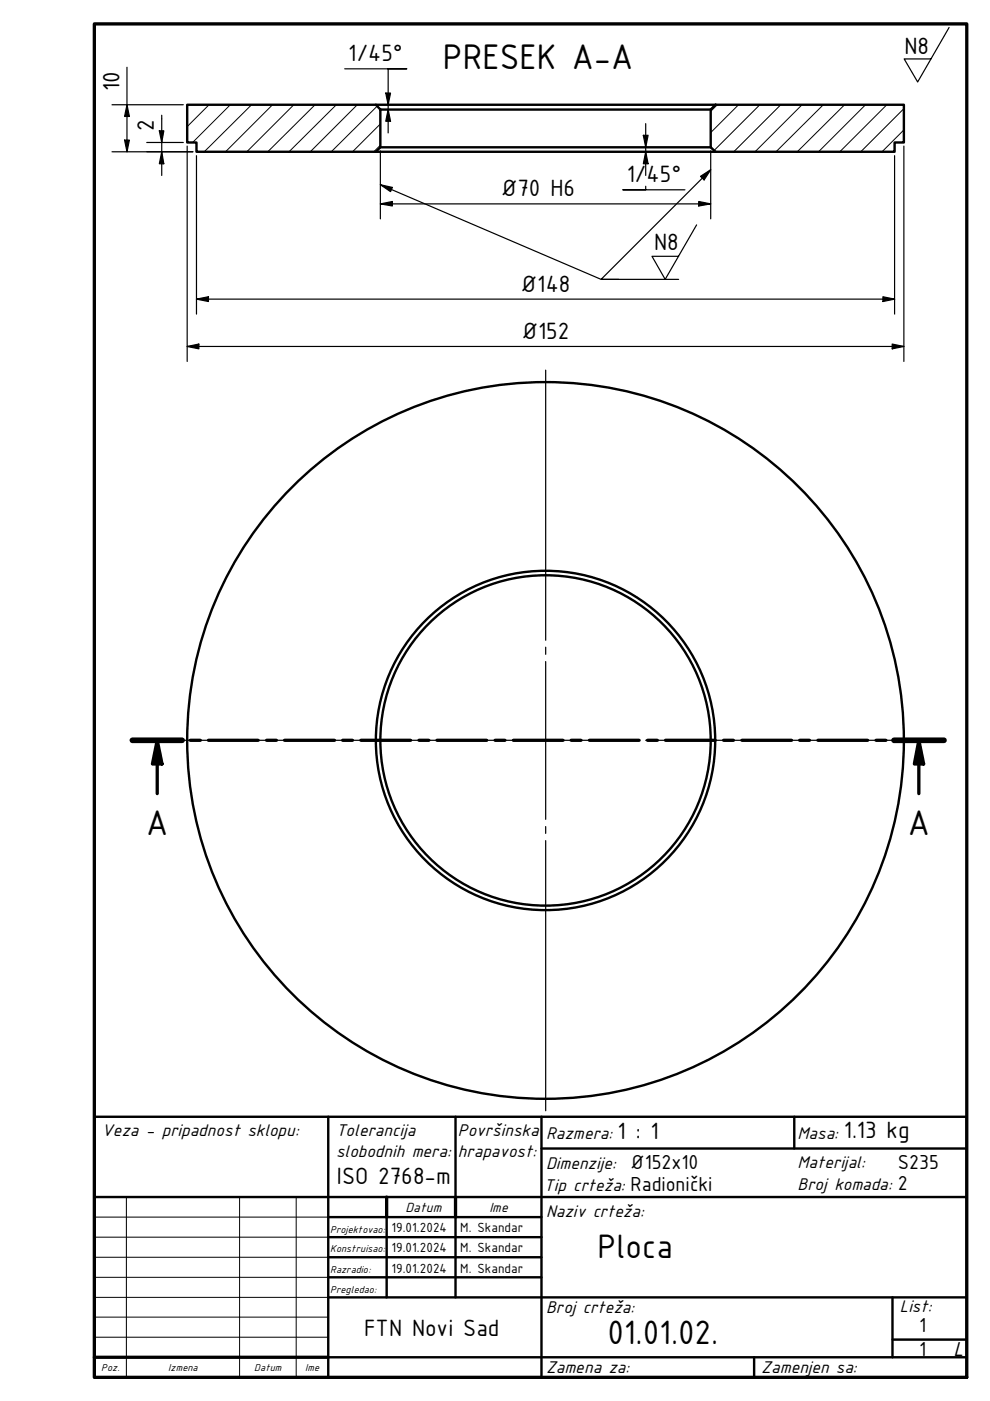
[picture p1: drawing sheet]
<svg xmlns="http://www.w3.org/2000/svg" width="210mm" height="297mm" viewBox="0 0 210 297" stroke-linecap="round" stroke-linejoin="round" font-family="sans-serif">
<!-- layer: Hatch (ISO) -->
<g fill="none" stroke="#000" stroke-width=".21">
<path d="M39.9 22.2l-.2 .2M44.3 22.2l-4.6 4.6M48.8 22.2l-8 8M53.3 22.2l-10 10M57.8 22.2l-10 10M62.3 22.2l-10 10M66.8 22.2l-10 10M71.3 22.2l-10 10M75.8 22.2l-10 10M79.9 22.5l-9.7 9.7M80.6 30.8l-1.4 1.4M80.6 26.3l-5.9 5.9"/>
<path d="M152.1 22.2l-1.4 1.4M156.6 22.2l-5.9 5.9M161.1 22.2l-9.7 9.7M165.5 22.2l-9.9 10M170.1 22.2l-10 10M174.6 22.2l-10.1 10M179.1 22.2l-10.1 10M183.5 22.2l-10 10M188 22.2l-9.9 10M191.6 27.5l-4.6 4.7M191.6 23l-9.1 9.2"/>
</g>
<!-- layer: Visible (ISO) -->
<g fill="none" stroke="#000" stroke-width=".51">
<path d="M39.7 22.2h40l.9 1v8l-.9 1h-38v-2h-2zM79.7 22.2h72M79.7 32.2h72M80.6 23.2h70.1M80.6 31.2h70.1M151.7 22.2h39.9v8h-1.9v2h-38l-1-1v-8z"/>
<circle cx="115.7" cy="157" r="36"/>
<circle cx="115.7" cy="157" r="35"/>
<circle cx="115.7" cy="157" r="76"/>
</g>
<!-- layer: Section Line (ISO) -->
<g fill="none" stroke="#000" stroke-width=".7">
<path d="M28.1 157h10.5M33.3 157l1.1 5h-2.1zM33.3 157v11.3M40.3 157h2.2M44.2 157h10.5M56.5 157h2.1M60.3 157h10.6M72.6 157h2.1M76.5 157h10.6M88.8 157h2.1M92.6 157h10.6M105 157h2.1"/>
<path d="M108.8 157h10.6M121.1 157h2.1M125 157h10.5M137.3 157h2.1M141.1 157h10.5M153.4 157h2.1M157.3 157h10.5M169.5 157h2.1M173.4 157h10.6M185.7 157h2.1M189.5 157h10.7M194.8 157l1 5h-1.9z"/>
<path d="M194.8 157v11.3"/>
</g>
<path d="M28.1 157h10.5M189.5 157h10.7" fill="none" stroke="#000" stroke-width="1.2"/>
<g fill="#000">
<path d="M33.3 157l1.1 5h-2.1z" fill-rule="evenodd"/>
<path d="M194.8 157l1 5h-1.9z" fill-rule="evenodd"/>
</g>
<!-- layer: Title (ISO) -->
<g fill="none" stroke="#000" stroke-width=".51">
<path d="M20 236.8h185v55.2h-185zM69.6 236.8v55.2M96.6 236.8v17M114.8 236.8v55.2M168.4 236.8v6.7M20 253.8h185M69.6 258h45.2M82 258v17.1M96.6 258v17.1M114.8 243.5h90.2M69.6 262.3h45.2M69.6 266.6h45.2"/>
<path d="M69.6 270.8h45.2M69.6 275.1h135.4M189.2 275.1v12.7M69.6 287.8h135.4M159.9 287.8v4.2M189.2 284h15.8"/>
</g>
<path d="M82 253.8v4.2M96.6 253.8v4.2M20 287.8h49.6" fill="none" stroke="#000" stroke-width=".7"/>
<path d="M20 258h49.6M26.8 253.8v38.2M50.8 253.8v38.2M62.8 253.8v38.2M20 262.3h49.6M20 266.6h49.6M20 270.8h49.6M20 275.1h49.6M20 279.3h49.6M20 283.5h49.6" fill="none" stroke="#000" stroke-width=".21"/>
<!-- layer: Border (ISO) -->
<path d="M20 5.1h185v286.9h-185z" fill="none" stroke="#000" stroke-width=".7"/>
<!-- layer: Center Mark (ISO) -->
<path d="M115.7 78.5v57.2M115.7 137.2v1.5M37.1 157h57.3M95.9 157h1.5M98.9 157h33.5M115.7 140.3v33.4M133.9 157h1.5M136.9 157h57.3M115.7 175.2v1.5M115.7 178.2v57.3" fill="none" stroke="#000" stroke-width=".25"/>
<!-- layer: Dimension (ISO) -->
<g fill="none" stroke="#000" stroke-width=".25">
<path d="M26.9 14.3v17.9M73.1 14.6h13.1h-3.9v13.6M81.8 19.7h1l-.5 2.5zM23.7 22.2h15.2M23.7 32.2h17.2M26.4 29.7h1l-.5 2.5zM26.9 22.2l.5 2.5h-1zM31.1 30.2h7.8M33.8 27.7h.9l-.4 2.5zM34.3 32.2l.4 2.5h-.9zM34.3 24.4v12.8M39.7 31v45.6"/>
<path d="M41.7 33v33.6M80.6 32v14.4M82.3 23.2l.5 2.5h-1zM136.4 28.7h1l-.5 2.5zM136.9 32.2l.5 2.5h-1zM136.9 39.5v.7h-4.8h13.1M136.9 26.2v11M150.7 32v14.4M189.7 33v33.6M191.6 31v45.6M80.6 43.2l2.6-.5v1zM80.6 43.2h70.1"/>
<path d="M148.1 42.7l2.6 .5-2.6 .5zM39.7 73.5l2.5-.6v1.1zM39.7 73.5h151.9M41.7 63.4l2.5-.5v1zM41.7 63.4h148M187.2 62.9l2.5 .5-2.5 .5zM189.2 72.9l2.4 .6-2.4 .5z"/>
</g>
<g fill="#000">
<path d="M81.8 19.7h1l-.5 2.5z" fill-rule="evenodd"/>
<path d="M26.4 29.7h1l-.5 2.5z" fill-rule="evenodd"/>
<path d="M26.9 22.2l.5 2.5h-1z" fill-rule="evenodd"/>
<path d="M33.8 27.7h.9l-.4 2.5z" fill-rule="evenodd"/>
<path d="M34.3 32.2l.4 2.5h-.9z" fill-rule="evenodd"/>
<path d="M82.3 23.2l.5 2.5h-1z" fill-rule="evenodd"/>
<path d="M136.4 28.7h1l-.5 2.5z" fill-rule="evenodd"/>
<path d="M136.9 32.2l.5 2.5h-1z" fill-rule="evenodd"/>
<path d="M80.6 43.2l2.6-.5v1z" fill-rule="evenodd"/>
<path d="M148.1 42.7l2.6 .5-2.6 .5z" fill-rule="evenodd"/>
<path d="M39.7 73.5l2.5-.6v1.1z" fill-rule="evenodd"/>
<path d="M41.7 63.4l2.5-.5v1z" fill-rule="evenodd"/>
<path d="M187.2 62.9l2.5 .5-2.5 .5z" fill-rule="evenodd"/>
<path d="M189.2 72.9l2.4 .6-2.4 .5z" fill-rule="evenodd"/>
</g>
<!-- layer: Symbol (ISO) -->
<path d="M201.2 5.8l-6.6 11.6-2.9-4.9h5.7M80.6 39.2l2.6 .5-.4 .9zM80.6 39.2l46.8 20h16.5M148.5 37.4l2.2-1.4-1.4 2.1zM150.7 36l-23.3 23.2h3.8M147.7 47.7l-6.7 11.5-2.8-4.9h5.7" fill="none" stroke="#000" stroke-width=".25"/>
<g fill="#000">
<path d="M80.6 39.2l2.6 .5-.4 .9z" fill-rule="evenodd"/>
<path d="M148.5 37.4l2.2-1.4-1.4 2.1z" fill-rule="evenodd"/>
</g>
<g font-size="8.1">
<text x="93.9" y="14.7">PRESEK A-A</text>
<text x="31" y="177">A</text>
<text x="192.5" y="177">A</text>
</g>
<g font-size="7.7">
<text x="126.7" y="266.7">Ploca</text>
<text x="128.8" y="285">01.01.02.</text>
</g>
<g font-size="5.4">
<text x="191.8" y="11.5">N8</text>
<text x="73.9" y="12.9">1/45°</text>
<text x="25.3" y="19.2" transform="rotate(-90 25.3 19.2)">10</text>
<text x="32.6" y="27.7" transform="rotate(-90 32.6 27.7)">2</text>
<text x="106.2" y="41.6">Ø70 H6</text>
<text x="132.9" y="38.7">1/45°</text>
<text x="138.7" y="53.1">N8</text>
<text x="110.4" y="61.8">Ø148</text>
<text x="110.6" y="71.9">Ø152</text>
<text x="130.9" y="241.5">1 : 1</text>
<text x="178.9" y="241.3">1.13 kg</text>
<text x="71.4" y="251">ISO 2768-m</text>
<text x="77.2" y="283.2">FTN Novi Sad</text>
</g>
<g font-size="4.6">
<text x="133.7" y="247.8">Ø152x10</text>
<text x="190.4" y="247.8">S235</text>
<text x="133.7" y="252.5">Radionički</text>
<text x="190.4" y="252.3">2</text>
<text x="194.9" y="287.5">1</text>
<text x="194.9" y="282.4">1</text>
<text x="202.2" y="287.5">L</text>
</g>
<g font-size="3.9">
<text x="21.6" y="240.8">Veza - pripadnost sklopu:</text>
<text x="71.2" y="240.8">Tolerancija</text>
<text x="71.2" y="245.2">slobodnih mera:</text>
<text x="97.1" y="240.8">Površinska</text>
<text x="97.1" y="245.3">hrapavost:</text>
<text x="115.8" y="241.5">Razmera:</text>
<text x="169.1" y="241.5">Masa:</text>
<text x="115.8" y="247.8">Dimenzije:</text>
<text x="169.1" y="247.7">Materijal:</text>
<text x="115.3" y="252.5">Tip crteža:</text>
<text x="115.8" y="257.9">Naziv crteža:</text>
<text x="169.1" y="252.3">Broj komada:</text>
<text x="115.8" y="278.3">Broj crteža:</text>
<text x="190.8" y="278.1">List:</text>
<text x="115.8" y="291.1">Zamena za:</text>
<text x="161.4" y="291.1">Zamenjen sa:</text>
</g>
<g font-size="3">
<text x="86" y="257">Datum</text>
<text x="103.8" y="257">Ime</text>
<text x="83" y="261.3">19.01.2024</text>
<text x="97.6" y="261.3">M. Skandar</text>
<text x="83" y="265.5">19.01.2024</text>
<text x="83" y="269.8">19.01.2024</text>
<text x="97.6" y="265.5">M. Skandar</text>
<text x="97.6" y="269.8">M. Skandar</text>
</g>
<g font-size="2.3">
<text x="70" y="261.4">Projektovao:</text>
<text x="70" y="265.5">Konstruisao:</text>
<text x="70" y="269.8">Razradio:</text>
<text x="70" y="274.1">Pregledao:</text>
<text x="21.5" y="290.7">Poz.</text>
<text x="35.7" y="290.7">Izmena</text>
<text x="53.9" y="290.7">Datum</text>
<text x="64.7" y="290.7">Ime</text>
</g>
</svg>
